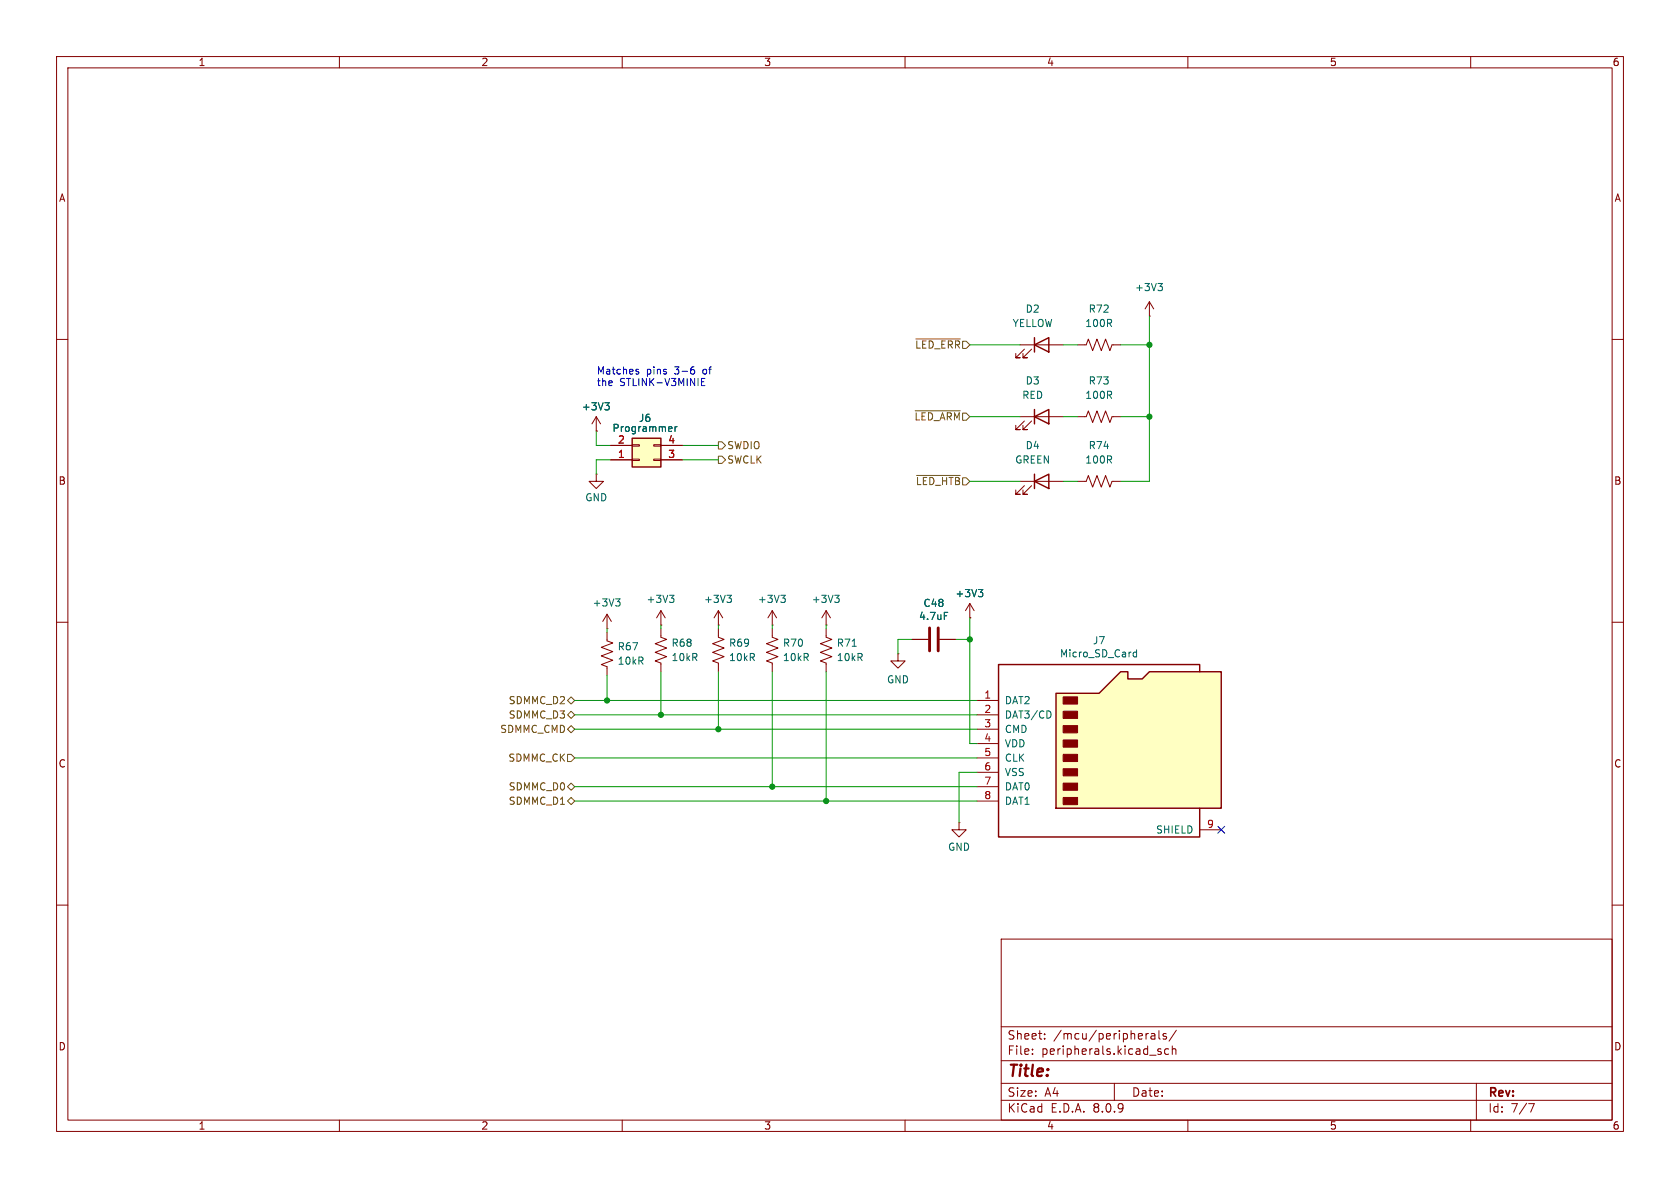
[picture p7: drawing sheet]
<svg xmlns="http://www.w3.org/2000/svg" width="297mm" height="210mm" viewBox="0 0 297 210" stroke-linecap="round" stroke-linejoin="round" font-family="sans-serif">
<g fill="none" stroke="#840000" stroke-width=".18">
<path d="M10 10h277v190h-277zM12 12h273v186h-273zM60 10v2M110 10v2M160 10v2M210 10v2M260 10v2M10 60h2M105.4 76.2h.1M105.4 73.7l-.8 1.2M105.4 73.7v2.5M105.4 73.7l.8 1.2"/>
<path d="M285 60h2M190.5 85.1h1.5l.4-1 .8 2 .7-2 .8 2 .8-2 .7 2 .4-1h1.5M10 110h2M127 110.5h.1M127 111.1v1.5l1 .4-2 .8 2 .8-2 .7 2 .8-2 .7 1 .4v1.5M127 108l-.8 1.2M127 108v2.5M127 108l.8 1.2M136.5 111.1v1.5l1 .4-2 .8 2 .8-2 .7 2 .8-2 .7 1 .4v1.5M171.4 109.2h.1M171.4 106.7l-.7 1.3M171.4 106.7v2.5"/>
<path d="M171.4 106.7l.8 1.3M285 110h2M10 160h2M177 166h108v32h-108zM285 160h2M60 198v2M110 198v2M160 198v2M177 194.5h108M177 191.5h108M177 187.5h108M177 181.5h108"/>
<path d="M182.5 186.3v.1M182.5 185.5v.1M184.7 183.6v.1M184.7 182.8v.1M197 191.5v3M202.9 182.7h.1M203.5 182.8h.6l.1 .9M204.2 183.1h-.5a.29 .29 0 0 0-.2 .3 .29 .29 0 0 0 .2 .3l.5-.1M204.7 185.8l.5 .2 .1 .1-.1 .2-.4 .1M204.7 185.5h.5M204.9 182.2v1.3l.2 .2M206.2 182.8l-.4-.1-.2 .2 .1 .2 .5 .2v.3h-.6"/>
<path d="M206.6 185.5l-.4-.1-.3 .3v.4l.1 .2h.6M207.2 185.5l.3-.1 .3 .1 .1 .9M207.2 184.9v1.5M208 182.1l-1.3 2M210 198v2M260 198v2M261 191.5v6.5M270.2 195.1h1l-.6 1.5"/>
</g>
<path d="M106.9 71.2h.8l-.4 .5M107.5 71.7l.2 .2v.3l-.2 .3M128.5 105.2h.8l-.4 .5M129.1 105.7l.2 .3v.3l-.2 .2M173 104.2h.7l-.4 .5M173.5 104.7l.2 .2v.3l-.2 .3" fill="none" stroke="#006464" stroke-width=".18"/>
<path d="M111.8 77.5h5v5.1h-5z" fill="#ffffc2"/>
<g fill="none" stroke="#840000" stroke-width=".18">
<path d="M107.9 78.7h3.9M111.8 78.6h1.2v.3h-1.2zM115.6 78.6h1.2v.3h-1.2zM116.8 78.7h3.8M107.9 81.3h3.9M111.8 81.2h1.2v.2h-1.2zM115.6 81.2h1.2v.2h-1.2zM116.8 81.3h3.8M180.3 85.1h7.7M181.1 85.9l-1.5 1.5h.7h-.7v-.8M182.4 85.9l-1.6 1.5h.8h-.8v-.8M146 111.1v1.5l1.1 .4-2.1 .8 2.1 .8-2.1 .7 2.1 .8-2.1 .7 1 .4v1.5"/>
<path d="M158.7 115.6v1.2h1.3l-1.3 1.3-1.2-1.3h1.2M158.7 115.6h.1M169.5 145.4v1.3h1.3l-1.3 1.3-1.2-1.3h1.2M169.5 145.4h.1"/>
</g>
<path d="M111.8 77.5h5v5.1h-5zM182.9 85.1l2.5-1.3v2.6zM182.9 83.8v2.6" fill="none" stroke="#840000" stroke-width=".25"/>
<path d="M118.6 75.4l.2 .3-.6 .1M118.7 76.2l-.1 .1M119.3 75.4v.9M119.7 75.4l-.4 .3M150.7 114.2h.7" fill="none" stroke="#006464" stroke-width=".18"/>
<path d="M186.7 122.6h7.6l3.8-3.9h1.3v1.3h2.5l1.3-1.3h12.7v24.2h-29.2z" fill="#ffffc2"/>
<g fill="#840000" stroke="#840000" stroke-width=".18">
<path d="M188 141h2.5v1.2h-2.5z"/>
<path d="M188 138.4h2.5v1.3h-2.5z"/>
<path d="M188 135.9h2.5v1.3h-2.5z"/>
<path d="M188 133.4h2.5v1.2h-2.5z"/>
<path d="M188 130.8h2.5v1.3h-2.5z"/>
<path d="M188 128.3h2.5v1.2h-2.5z"/>
<path d="M188 125.7h2.5v1.3h-2.5z"/>
<path d="M188 123.2h2.5v1.3h-2.5z"/>
</g>
<path d="M182.9 59.7v2.5M182.9 61l2.5-1.3v2.5zM182.9 73.7l2.5-1.3v2.5zM182.9 72.4v2.5M212.1 118.7v-1.2h-35.6v30.5h35.6v-5.1M186.7 122.6h7.6l3.8-3.9h1.3v1.3h2.5l1.3-1.3h12.7v24.2h-29.2z" fill="none" stroke="#840000" stroke-width=".25"/>
<g fill="none" stroke="#840000" stroke-width=".18">
<path d="M203.2 55.9h.1M203.2 53.3l-.8 1.3M203.2 53.3v2.6M203.2 53.3l.8 1.3M105.4 76.2h.1M107.9 78.7h3.9M116.8 78.7h3.8M180.3 61h7.7M180.3 73.7h7.7M181.1 61.7l-1.5 1.5h.7h-.7v-.7M181.1 74.4l-1.5 1.5h.7h-.7v-.7M182.4 61.7l-1.6 1.5h.8h-.8v-.7"/>
<path d="M182.4 74.4l-1.6 1.5h.8h-.8v-.7M190.5 73.7h1.5l.4-1.1 .8 2.1 .7-2.1 .8 2.1 .8-2.1 .7 2.1 .4-1h1.5M190.5 61h1.5l.4-1.1 .8 2.1 .7-2.1 .8 2.1 .8-2.1 .7 2.1 .4-1h1.5M105.4 83.8v1.3h1.3l-1.3 1.3-1.3-1.3h1.3M105.4 83.8h.1M107.9 81.3h3.9M116.8 81.3h3.8M107.3 111.8v1.5l1 .4-2 .7 2 .8-2 .8 2 .7-2 .8 1 .4v1.5M107.3 111.1h.1M107.3 108.6v2.5M107.3 108.6l-.7 1.3M107.3 108.6l.8 1.3"/>
<path d="M116.8 111.1v1.5l1.1 .4-2.1 .8 2.1 .8-2.1 .7 2.1 .8-2.1 .7 1 .4v1.5M116.8 110.5h.1M116.8 108v2.5M116.8 108l-.7 1.2M116.8 108l.8 1.2M136.5 110.5h.1M136.5 108l-.7 1.2M136.5 108v2.5M136.5 108l.8 1.2M146 110.5h.1M146 108l-.7 1.2M146 108v2.5"/>
<path d="M146 108l.8 1.2M161.3 113h2.8M166.1 113h2.8M171.4 109.2h.1M172.7 123.8h3.8M172.7 126.4h3.8M172.7 128.9h3.8M172.7 131.4h3.8M172.7 134h3.8M172.7 136.5h3.8M172.7 139.1h3.8M172.7 141.6h3.8"/>
<path d="M212.1 146.7h3.8"/>
</g>
<g fill="none" stroke="#006464" stroke-width=".18">
<path d="M204.7 50.1h.8l-.4 .5M205.3 50.6l.2 .2v.3l-.2 .3M106.9 71.2h.8l-.4 .5M107.5 71.7l.2 .2v.3l-.2 .3M118.6 75.4l.2 .3-.6 .1M118.7 76.2l-.1 .1M119.3 75.4v.9M119.7 75.4l-.4 .3M108.8 105.9h.8l-.4 .4M109.4 106.3l.2 .3v.3l-.2 .2M118.4 105.2h.7l-.4 .5M118.9 105.7l.2 .3v.3l-.2 .2"/>
<path d="M138 105.2h.8l-.4 .5M138.6 105.7l.2 .3v.3l-.2 .2M147.6 105.2h.7l-.4 .5M148.1 105.7l.2 .3v.3l-.2 .2M166.9 108.3h.6M173 104.2h.7l-.4 .5M173.5 104.7l.2 .2v.3l-.2 .3M200.3 115.9l.3 .2h.3M200.9 114.9v1.2M200.9 115.3h-.3l-.3 .2M185.6 125.7l.2 .5-.2 .7"/>
</g>
<path d="M164.3 111v4.1M165.9 111v4.1" fill="none" stroke="#840000" stroke-width=".51"/>
<path d="M161.9 59.9h7.9M127 78.1h.6l.7 .6-.7 .7h-.6zM161.8 72.6h8M127 80.6h.6l.7 .7-.7 .6h-.6zM162 84h7.8M100.3 128.9l.7-.6 .6 .6-.6 .6zM100.3 126.4l.7-.7 .6 .7-.6 .6zM100.3 133.4h.7l.6 .6-.6 .6h-.7zM100.3 123.8l.7-.6 .6 .6-.6 .7zM100.3 139.1l.7-.7 .6 .7-.6 .6zM100.3 141.6l.7-.6 .6 .6-.6 .6z" fill="none" stroke="#725600" stroke-width=".18"/>
<path d="M112.6 65.7l.3 .1v.1l-.1 .2h-.3M112.6 65.3h.3M122.3 65.3h.3l.2 .3-.1 .4-.4 .1M122.4 64.9h.3M124 67.5h.4M124 66.9v1.3h.6" fill="none" stroke="#0000c2" stroke-width=".18"/>
<g fill="none" stroke="#009600" stroke-width=".18">
<path d="M203.2 55.9v29.2h-5.1M105.4 76.2v2.5h2.5M120.6 78.7h6.4M171.4 73.7h8.9M171.4 61h8.9M188 73.7h2.5M188 61h2.5M198.1 73.7h5.1M198.1 61h5.1M107.9 81.3h-2.5v2.5M120.6 81.3h6.4M171.4 85.1h8.9"/>
<path d="M188 85.1h2.5M107.3 111.1v.7M107.3 119.4v4.4M116.8 110.5v.6M116.8 118.7v7.7M127 110.5v.6M127 118.7v10.2M136.5 110.5v.6M136.5 118.7v20.4M146 110.5v.6M146 118.7v22.9M161.3 113h-2.6v2.6"/>
<path d="M168.9 113h2.5M171.4 109.2v22.2h1.3M101.6 139.1h71.1M101.6 128.9h71.1M101.6 123.8h71.1M101.6 126.4h71.1M101.6 134h71.1M172.7 136.5h-3.2v8.9M101.6 141.6h71.1"/>
</g>
<path d="M215.3 146.1l1.2 1.2M216.5 146.1l-1.2 1.2" fill="none" stroke="#000084" stroke-width=".18"/>
<g fill="#009600" stroke="#009600" stroke-width=".18">
<circle cx="171.4" cy="113" r=".46"/>
<circle cx="203.2" cy="61" r=".46"/>
<circle cx="203.2" cy="73.7" r=".46"/>
<circle cx="116.8" cy="126.4" r=".46"/>
<circle cx="136.5" cy="139.1" r=".46"/>
<circle cx="146" cy="141.6" r=".46"/>
<circle cx="127" cy="128.9" r=".46"/>
<circle cx="107.3" cy="123.8" r=".46"/>
</g>
<text font-size="2.8" fill="#840000" x="178" y="190.9">Title:</text>
<g font-size="2.1" fill="#840000">
<text x="178" y="184">Sheet:</text>
<text x="186.2" y="184">/mcu/peripherals/</text>
<text x="178" y="186.7">File:</text>
<text x="184.1" y="186.7">peripherals.kicad_sch</text>
<text x="178" y="196.9">KiCad</text>
<text x="178" y="194.1">Size:</text>
<text x="184.7" y="194.1">A4</text>
<text x="185.7" y="196.9">E.D.A.</text>
<text x="193.3" y="196.9">8.0.9</text>
<text x="200" y="194.1">Date:</text>
<text x="263" y="194.3">Rev:</text>
<text x="263" y="196.9">Id:</text>
<text x="267.1" y="196.9">7/7</text>
</g>
<g font-size="1.8" fill="#840000">
<text x="35" y="11.9">1</text>
<text x="85" y="11.9">2</text>
<text x="135" y="11.9">3</text>
<text x="185" y="11.9">4</text>
<text x="235" y="11.9">5</text>
<text x="285" y="11.9">6</text>
<text x="10.3" y="35.9">A</text>
<text x="285.3" y="35.9">A</text>
<text x="10.3" y="85.9">B</text>
<text x="285.3" y="85.9">B</text>
<text x="10.3" y="135.9">C</text>
<text x="285.3" y="135.9">C</text>
<text x="10.3" y="185.9">D</text>
<text x="285.3" y="185.9">D</text>
<text x="35" y="199.9">1</text>
<text x="85" y="199.9">2</text>
<text x="135" y="199.9">3</text>
<text x="185" y="199.9">4</text>
<text x="235" y="199.9">5</text>
<text x="285" y="199.9">6</text>
</g>
<g font-size="1.8" fill="#006464">
<text x="200.6" y="51.7">+3V3</text>
<text x="178.9" y="58">YELLOW</text>
<text x="181.2" y="55.5">D2</text>
<text x="191.8" y="58">100R</text>
<text x="192.4" y="55.5">R72</text>
<text x="180.6" y="70.7">RED</text>
<text x="181.2" y="68.2">D3</text>
<text x="191.8" y="70.7">100R</text>
<text x="192.4" y="68.2">R73</text>
<text x="102.8" y="72.7">+3V3</text>
<text x="108.2" y="76.6">Programmer</text>
<text x="112.9" y="74.8">J6</text>
<text x="179.4" y="82.1">GREEN</text>
<text x="181.2" y="79.6">D4</text>
<text x="191.8" y="82.1">100R</text>
<text x="192.4" y="79.6">R74</text>
<text x="103.4" y="88.8">GND</text>
<text x="104.7" y="107.4">+3V3</text>
<text x="114.2" y="106.8">+3V3</text>
<text x="124.4" y="106.8">+3V3</text>
<text x="133.9" y="106.8">+3V3</text>
<text x="143.4" y="106.8">+3V3</text>
<text x="163.2" y="107.5">C48</text>
<text x="168.8" y="105.8">+3V3</text>
<text x="162.4" y="109.8">4.7uF</text>
<text x="109.1" y="117.7">10kR</text>
<text x="109.1" y="115.2">R67</text>
<text x="118.6" y="117.1">10kR</text>
<text x="118.6" y="114.5">R68</text>
<text x="128.8" y="117.1">10kR</text>
<text x="128.8" y="114.5">R69</text>
<text x="138.3" y="117.1">10kR</text>
<text x="138.3" y="114.5">R70</text>
<text x="147.8" y="117.1">10kR</text>
<text x="147.8" y="114.5">R71</text>
<text x="187.3" y="116.4">Micro_SD_Card</text>
<text x="193.1" y="114.1">J7</text>
<text x="156.7" y="121">GND</text>
<text x="177.5" y="124.7">DAT2</text>
<text x="177.5" y="127.2">DAT3/CD</text>
<text x="177.5" y="129.8">CMD</text>
<text x="177.5" y="132.3">VDD</text>
<text x="177.5" y="134.8">CLK</text>
<text x="177.5" y="137.4">VSS</text>
<text x="177.5" y="139.9">DAT0</text>
<text x="177.5" y="142.5">DAT1</text>
<text x="204.3" y="147.5">SHIELD</text>
<text x="167.5" y="150.6">GND</text>
</g>
<g font-size="1.8" fill="#725600">
<text x="161.7" y="61.8">~{LED_ERR}</text>
<text x="161.6" y="74.5">~{LED_ARM}</text>
<text x="128.5" y="79.6">SWDIO</text>
<text x="128.5" y="82.1">SWCLK</text>
<text x="161.8" y="86">~{LED_HTB}</text>
<text x="89.8" y="124.7">SDMMC_D2</text>
<text x="88.3" y="129.8">SDMMC_CMD</text>
<text x="89.8" y="127.2">SDMMC_D3</text>
<text x="89.8" y="134.8">SDMMC_CK</text>
<text x="89.8" y="142.5">SDMMC_D1</text>
<text x="89.8" y="139.9">SDMMC_D0</text>
</g>
<g font-size="1.8" fill="#0000c2">
<text x="105.4" y="66.3">Matches</text>
<text x="105.4" y="68.3">the</text>
<text x="109.5" y="68.3">STLINK-V3MINIE</text>
<text x="114.3" y="66.3">pins</text>
<text x="119.4" y="66.3">3-6</text>
<text x="124.5" y="66.3">of</text>
</g>
<g font-size="1.8" fill="#a90000">
<text x="109.1" y="81">1</text>
<text x="109.1" y="78.5">2</text>
<text x="118" y="81">3</text>
<text x="118" y="78.5">4</text>
<text x="173.9" y="123.6">1</text>
<text x="173.9" y="126.1">2</text>
<text x="173.9" y="128.7">3</text>
<text x="173.9" y="131.2">4</text>
<text x="173.9" y="133.7">5</text>
<text x="173.9" y="136.3">6</text>
<text x="173.9" y="138.8">7</text>
<text x="173.9" y="141.4">8</text>
<text x="213.3" y="146.4">9</text>
</g>
</svg>
